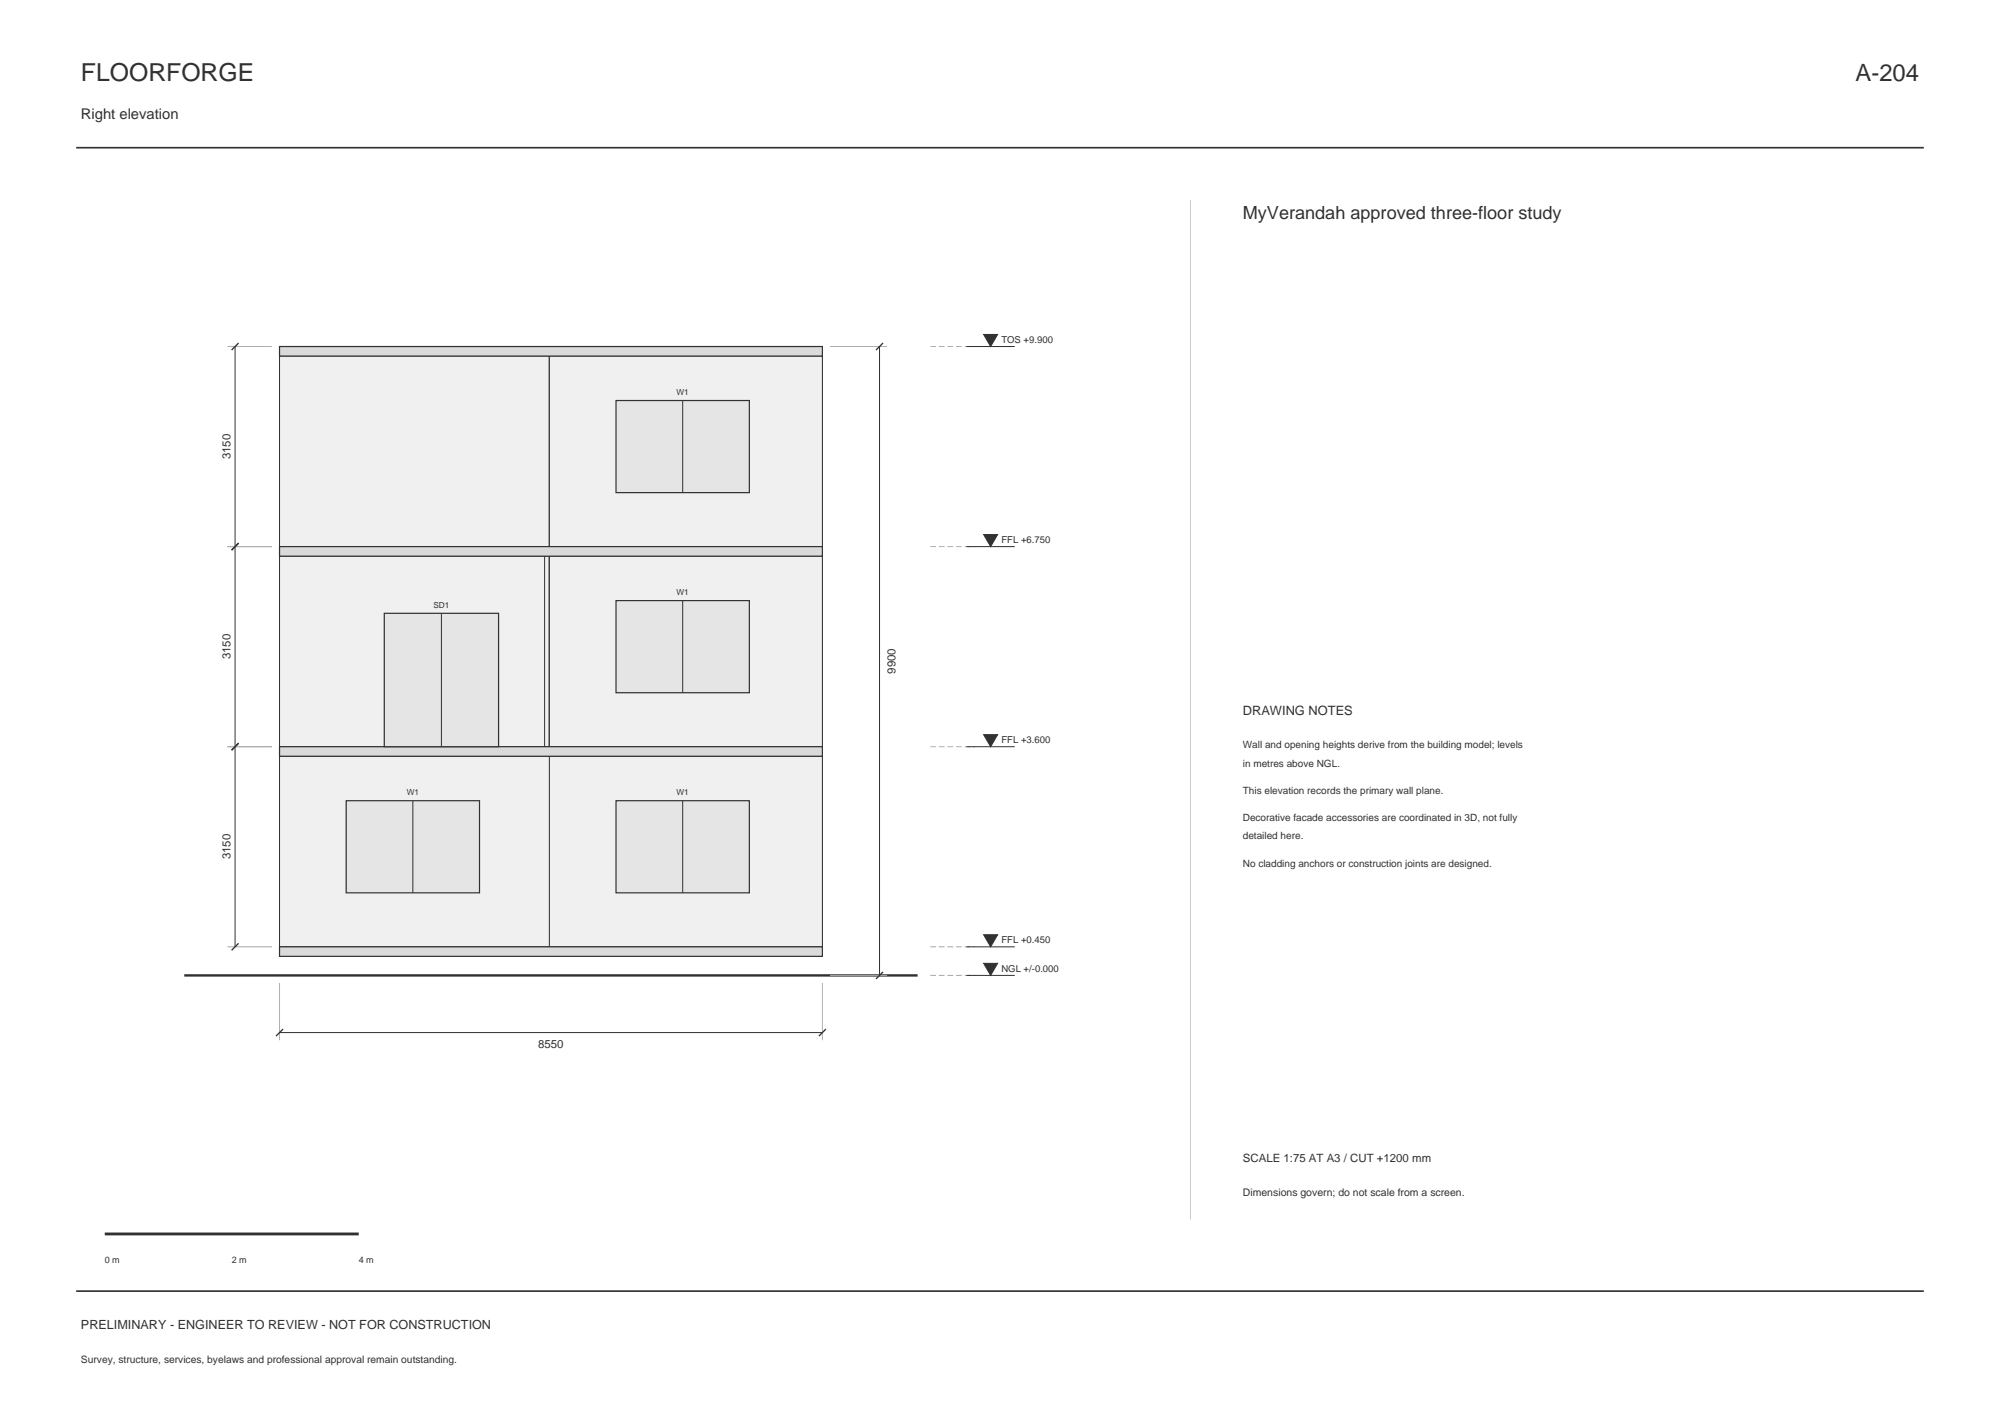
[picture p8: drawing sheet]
<svg xmlns="http://www.w3.org/2000/svg" width="420mm" height="297mm" viewBox="0 0 420 297" stroke-linecap="round" stroke-linejoin="round" font-family="sans-serif">
<path d="M16 31h388M16 271h388" fill="none" stroke="#25372f" stroke-width=".35"/>
<g fill="#f2f0e7" stroke="#25372f" stroke-width=".21">
<path d="M58.7 158.7h58.7v40h-58.7z" fill-rule="evenodd"/>
<path d="M58.7 158.7h2v40h-2z" fill-rule="evenodd"/>
<path d="M115.4 158.7h57.3v40h-57.3z" fill-rule="evenodd"/>
<path d="M115.4 158.7h2v40h-2z" fill-rule="evenodd"/>
<path d="M170.7 158.7h2v40h-2z" fill-rule="evenodd"/>
<path d="M58.7 158.7h58.7v40h-58.7z" fill-rule="evenodd"/>
<path d="M58.7 158.7h2v40h-2z" fill-rule="evenodd"/>
<path d="M115.4 158.7h57.3v40h-57.3z" fill-rule="evenodd"/>
<path d="M170.7 158.7h2v40h-2z" fill-rule="evenodd"/>
<path d="M58.7 158.7h58.7v40h-58.7z" fill-rule="evenodd"/>
<path d="M58.7 158.7h2v40h-2z" fill-rule="evenodd"/>
<path d="M115.4 158.7h57.3v40h-57.3z" fill-rule="evenodd"/>
<path d="M115.4 158.7h2v40h-2z" fill-rule="evenodd"/>
<path d="M170.7 158.7h2v40h-2z" fill-rule="evenodd"/>
<path d="M58.7 158.7h58.7v40h-58.7z" fill-rule="evenodd"/>
<path d="M115.4 158.7h57.3v40h-57.3z" fill-rule="evenodd"/>
<path d="M58.7 116.7h58.7v40h-58.7z" fill-rule="evenodd"/>
<path d="M58.7 116.7h2v40h-2z" fill-rule="evenodd"/>
<path d="M115.4 116.7h57.3v40h-57.3z" fill-rule="evenodd"/>
<path d="M115.4 116.7h2v40h-2z" fill-rule="evenodd"/>
<path d="M170.7 116.7h2v40h-2z" fill-rule="evenodd"/>
<path d="M58.7 116.7h58.7v40h-58.7z" fill-rule="evenodd"/>
<path d="M58.7 116.7h2v40h-2z" fill-rule="evenodd"/>
<path d="M115.4 116.7h57.3v40h-57.3z" fill-rule="evenodd"/>
<path d="M170.7 116.7h2v40h-2z" fill-rule="evenodd"/>
<path d="M58.7 116.7h57.7v40h-57.7z" fill-rule="evenodd"/>
<path d="M114.4 116.7h3v40h-3z" fill-rule="evenodd"/>
<path d="M115.4 116.7h57.3v40h-57.3z" fill-rule="evenodd"/>
<path d="M115.4 116.7h2v40h-2z" fill-rule="evenodd"/>
<path d="M115.4 116.7h2v40h-2z" fill-rule="evenodd"/>
<path d="M170.7 116.7h2v40h-2z" fill-rule="evenodd"/>
<path d="M115.4 116.7h57.3v40h-57.3z" fill-rule="evenodd"/>
<path d="M58.7 74.7h58.7v40h-58.7z" fill-rule="evenodd"/>
<path d="M58.7 74.7h2v40h-2z" fill-rule="evenodd"/>
<path d="M115.4 74.7h57.3v40h-57.3z" fill-rule="evenodd"/>
<path d="M115.4 74.7h2v40h-2z" fill-rule="evenodd"/>
<path d="M170.7 74.7h2v40h-2z" fill-rule="evenodd"/>
<path d="M58.7 74.7h58.7v40h-58.7z" fill-rule="evenodd"/>
<path d="M58.7 74.7h2v40h-2z" fill-rule="evenodd"/>
<path d="M115.4 74.7h57.3v40h-57.3z" fill-rule="evenodd"/>
<path d="M170.7 74.7h2v40h-2z" fill-rule="evenodd"/>
<path d="M58.7 74.7h58.7v40h-58.7z" fill-rule="evenodd"/>
<path d="M115.4 74.7h57.3v40h-57.3z" fill-rule="evenodd"/>
<path d="M115.4 74.7h2v40h-2z" fill-rule="evenodd"/>
<path d="M170.7 74.7h2v40h-2z" fill-rule="evenodd"/>
<path d="M115.4 74.7h57.3v40h-57.3z" fill-rule="evenodd"/>
</g>
<g fill="#dadbd4" stroke="#25372f" stroke-width=".25">
<path d="M58.7 198.7h114v2h-114z" fill-rule="evenodd"/>
<path d="M58.7 156.7h114v2h-114z" fill-rule="evenodd"/>
<path d="M58.7 114.7h114v2h-114z" fill-rule="evenodd"/>
<path d="M58.7 72.7h114v2h-114z" fill-rule="evenodd"/>
</g>
<path d="M38.7 204.7h154" fill="none" stroke="#25372f" stroke-width=".5"/>
<path d="M129.4 168.1h28v19.3h-28z" fill-rule="evenodd" fill="#dfe8e7" stroke="#25372f" stroke-width=".25"/>
<path d="M143.4 168.1v19.3" fill="none" stroke="#25372f" stroke-width=".21"/>
<path d="M72.7 168.1h28v19.3h-28z" fill-rule="evenodd" fill="#dfe8e7" stroke="#25372f" stroke-width=".25"/>
<path d="M86.7 168.1v19.3" fill="none" stroke="#25372f" stroke-width=".21"/>
<path d="M129.4 126.1h28v19.3h-28z" fill-rule="evenodd" fill="#dfe8e7" stroke="#25372f" stroke-width=".25"/>
<path d="M143.4 126.1v19.3" fill="none" stroke="#25372f" stroke-width=".21"/>
<path d="M80.7 128.7h24v28h-24z" fill-rule="evenodd" fill="#dfe8e7" stroke="#25372f" stroke-width=".25"/>
<path d="M92.7 128.7v28" fill="none" stroke="#25372f" stroke-width=".21"/>
<path d="M129.4 84.1h28v19.3h-28z" fill-rule="evenodd" fill="#dfe8e7" stroke="#25372f" stroke-width=".25"/>
<path d="M49.4 72.7v126M184.7 72.7v132M203 72.7h10.1M143.4 84.1v19.3M203 114.7h10.1M203 156.7h10.1M203 198.7h10.1M58.7 216.7h114M203 204.7h10.1" fill="none" stroke="#25372f" stroke-width=".21"/>
<path d="M47.8 72.7h9.3M174.3 72.7h12M47.8 114.7h9.3M47.8 156.7h9.3M47.8 198.7h9.3M58.7 206.3v12M172.7 206.3v12M174.3 204.7h12" fill="none" stroke="#a8afa4" stroke-width=".21"/>
<path d="M50.1 72l-1.5 1.5M185.4 72l-1.4 1.5M50.1 114l-1.5 1.5M50.1 156l-1.5 1.5M50.1 198l-1.5 1.5M59.4 216l-1.4 1.5M173.4 216l-1.4 1.5M185.4 204l-1.4 1.5" fill="none" stroke="#25372f" stroke-width=".28"/>
<path d="M195.4 72.7h9.3M195.4 114.7h9.3M195.4 156.7h9.3M195.4 198.7h9.3M195.4 204.7h9.3" fill="none" stroke="#a8afa4" stroke-width=".21" stroke-dasharray="1.2 .6" stroke-linecap="butt"/>
<g fill="#25372f" stroke="#25372f" stroke-width=".21">
<path d="M206.6 202.2h2.9l-1.5 2.5z"/>
<path d="M206.6 196.2h2.9l-1.5 2.5z"/>
<path d="M206.6 154.2h2.9l-1.5 2.5z"/>
<path d="M206.6 112.2h2.9l-1.5 2.5z"/>
<path d="M206.6 70.2h2.9l-1.5 2.5z"/>
</g>
<path d="M250 42v214" fill="none" stroke="#c9d0c7" stroke-width=".21"/>
<path d="M22 259h53.3" fill="none" stroke="#25372f" stroke-width=".6"/>
<text font-size="5.2" fill="#25372f" x="17" y="17">FLOORFORGE</text>
<text font-size="5" fill="#25372f" x="389.7" y="17">A-204</text>
<text font-size="3.8" fill="#25372f" x="261" y="46">MyVerandah approved three-floor study</text>
<text font-size="3.1" fill="#25372f" x="17" y="25">Right elevation</text>
<text font-size="2.7" fill="#25372f" x="261" y="150">DRAWING NOTES</text>
<text font-size="2.6" fill="#25372f" x="17" y="279">PRELIMINARY - ENGINEER TO REVIEW - NOT FOR CONSTRUCTION</text>
<g font-size="2.4" fill="#25372f">
<text x="48.4" y="96.4" transform="rotate(-90 48.4 96.4)">3150</text>
<text x="48.4" y="138.4" transform="rotate(-90 48.4 138.4)">3150</text>
<text x="188" y="141.4" transform="rotate(-90 188 141.4)">9900</text>
<text x="48.4" y="180.4" transform="rotate(-90 48.4 180.4)">3150</text>
<text x="113" y="220.1">8550</text>
<text x="261" y="244">SCALE 1:75 AT A3 / CUT +1200 mm</text>
</g>
<text font-size="2.2" fill="#25372f" x="261" y="251">Dimensions govern; do not scale from a screen.</text>
<g font-size="2.1" fill="#25372f">
<text x="261" y="157">Wall and opening heights derive from the building model; levels</text>
<text x="261" y="160.9">in metres above NGL.</text>
<text x="261" y="166.6">This elevation records the primary wall plane.</text>
<text x="261" y="172.3">Decorative facade accessories are coordinated in 3D, not fully</text>
<text x="261" y="176.2">detailed here.</text>
<text x="261" y="181.9">No cladding anchors or construction joints are designed.</text>
<text x="17" y="286">Survey, structure, services, byelaws and professional approval remain outstanding.</text>
</g>
<g font-size="2" fill="#25372f">
<text x="210.3" y="71.9">TOS +9.900</text>
<text x="210.3" y="113.9">FFL +6.750</text>
<text x="210.3" y="155.9">FFL +3.600</text>
<text x="210.3" y="197.9">FFL +0.450</text>
<text x="210.3" y="203.9">NGL +/-0.000</text>
</g>
<g font-size="1.9" fill="#25372f">
<text x="22" y="265">0 m</text>
<text x="48.7" y="265">2 m</text>
<text x="75.3" y="265">4 m</text>
</g>
<g font-size="1.7" fill="#25372f">
<text x="142.1" y="82.9">W1</text>
<text x="142.1" y="124.9">W1</text>
<text x="91" y="127.5">SD1</text>
<text x="85.4" y="166.9">W1</text>
<text x="142.1" y="166.9">W1</text>
</g>
</svg>
